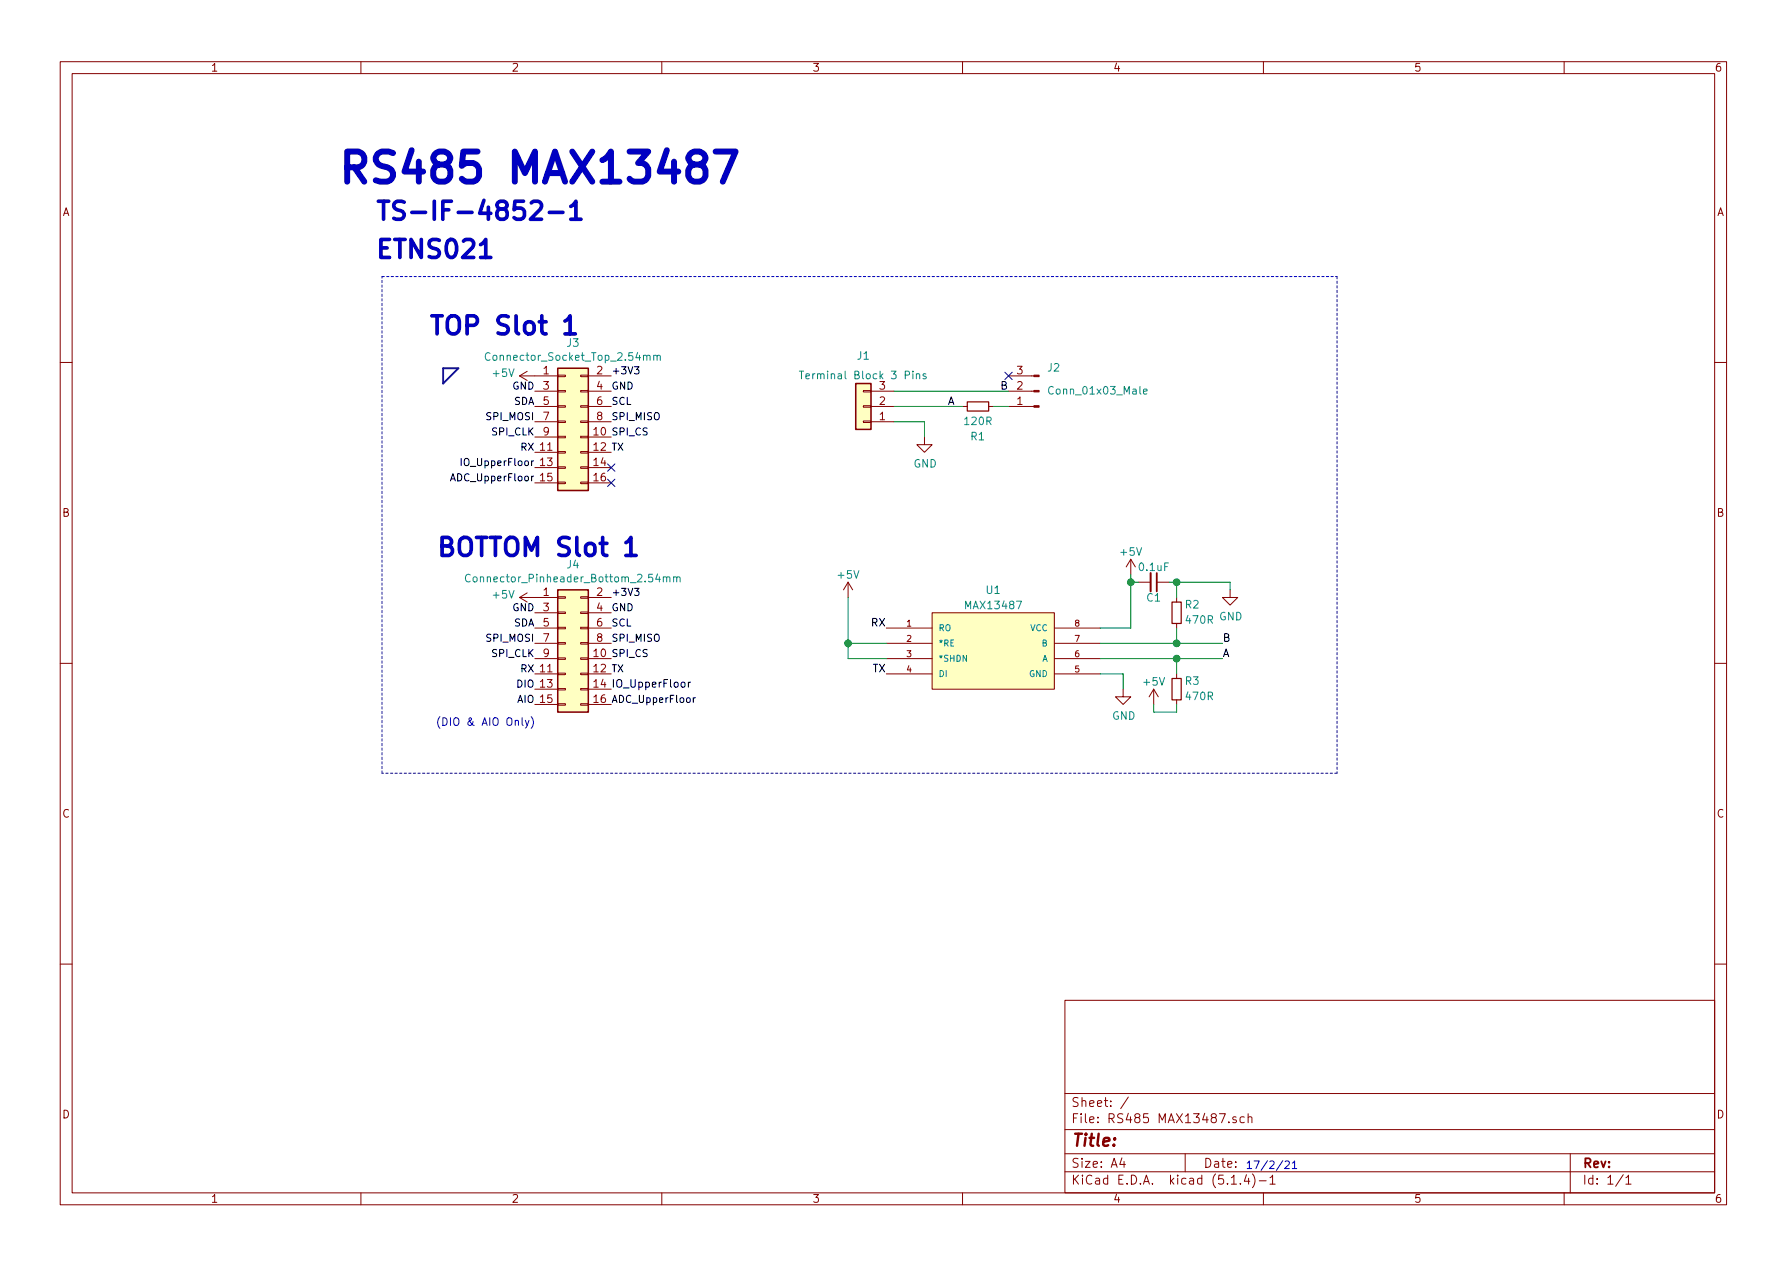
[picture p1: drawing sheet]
<svg xmlns="http://www.w3.org/2000/svg" width="297mm" height="210mm" viewBox="0 0 297 210" stroke-linecap="round" stroke-linejoin="round" font-family="sans-serif">
<g fill="none" stroke="#840000" stroke-width=".17">
<path d="M10 10.3h277v189.9h-277zM12 12.2h273v186.1h-273zM60 10.3v1.9M110 10.3v1.9M160 10.3v1.9M210 10.3v1.9M260 10.3v1.9M10 60.2h2M86.4 62.5h6.3M86.4 62.5l1.2 .7M87.6 61.7l-1.2 .8M88.9 72.6h3.8"/>
<path d="M88.9 75.2h3.8M88.9 77.7h3.8M88.9 65h3.8M88.9 67.6h3.8M88.9 70.1h3.8M92.7 75.1h1.3v.2h-1.3zM92.7 77.6h1.3v.2h-1.3zM92.7 72.5h1.3v.3h-1.3zM92.7 67.4h1.3v.3h-1.3zM92.7 64.9h1.3v.2h-1.3zM92.7 62.4h1.3v.2h-1.3zM92.7 70h1.3v.2h-1.3z"/>
<path d="M96.5 75.1h1.3v.2h-1.3zM96.5 77.6h1.3v.2h-1.3zM96.5 72.5h1.3v.3h-1.3zM96.5 67.4h1.3v.3h-1.3zM96.5 64.9h1.3v.2h-1.3zM96.5 62.4h1.3v.2h-1.3zM96.5 70h1.3v.2h-1.3zM97.8 62.5h3.8M97.8 72.6h3.8M97.8 75.2h3.8M97.8 77.7h3.8M97.8 65h3.8"/>
<path d="M97.8 67.6h3.8M97.8 70.1h3.8M143.5 64.9h1.3v.2h-1.3zM143.5 70h1.3v.2h-1.3zM143.5 67.4h1.3v.3h-1.3zM144.8 65h3.8M144.8 67.6h3.8M144.8 70.1h3.8M153.7 72.6v1.3h1.2l-1.2 1.3-1.3-1.3h1.3M160 67.6h.8M164.3 67.6h.8M167.6 62.5h4.3"/>
<path d="M167.6 65h4.3M167.6 67.6h4.3M285 60.2h2M86.4 99.3h6.3M86.4 99.3l1.2 .8M87.6 98.5l-1.2 .8M88.9 80.3h3.8M92.7 99.2h1.3v.2h-1.3zM92.7 80.1h1.3v.3h-1.3zM96.5 99.2h1.3v.2h-1.3zM96.5 80.1h1.3v.3h-1.3zM97.8 99.3h3.8"/>
<path d="M97.8 80.3h3.8M141 96.8l-.8 1.2M141 96.8v2.5M141 96.8l.7 1.2M188 93l-.8 1.2M188 93v2.5M188 93l.7 1.2M189.2 96.8h2.1M192.3 96.8h2M195.6 99.3v.8M204.5 98v1.3h1.2l-1.2 1.3-1.3-1.3h1.3M10 110.3h2"/>
<path d="M88.9 109.5h3.8M88.9 112h3.8M88.9 114.5h3.8M88.9 117.1h3.8M88.9 101.8h3.8M88.9 104.4h3.8M88.9 106.9h3.8M92.7 111.9h1.3v.2h-1.3zM92.7 114.4h1.3v.3h-1.3zM92.7 117h1.3v.2h-1.3zM92.7 109.3h1.3v.3h-1.3zM92.7 104.3h1.3v.2h-1.3z"/>
<path d="M92.7 101.7h1.3v.3h-1.3zM92.7 106.8h1.3v.3h-1.3zM96.5 111.9h1.3v.2h-1.3zM96.5 114.4h1.3v.3h-1.3zM96.5 117h1.3v.2h-1.3zM96.5 109.3h1.3v.3h-1.3zM96.5 104.3h1.3v.2h-1.3zM96.5 101.7h1.3v.3h-1.3zM96.5 106.8h1.3v.3h-1.3zM97.8 109.5h3.8M97.8 112h3.8M97.8 114.5h3.8"/>
<path d="M97.8 117.1h3.8M97.8 101.8h3.8M97.8 104.4h3.8M97.8 106.9h3.8M147.3 109.5h7.6M147.3 112h7.6M147.3 104.4h7.6M147.3 106.9h7.6M154.9 101.8h20.4v12.7h-20.4zM175.3 109.5h7.6M175.3 112h7.6M175.3 104.4h7.6"/>
<path d="M175.3 106.9h7.6M186.7 114.5v1.3h1.3l-1.3 1.3-1.3-1.3h1.3M191.8 114.5l-.8 1.3M191.8 114.5v2.6M191.8 114.5l.7 1.3M195.6 103.6v.8M195.6 112v.8M195.6 116.3v.8M285 110.3h2M10 160.2h2M177 166.3h108v32h-108zM285 160.2h2"/>
<path d="M60 198.3v1.9M110 198.3v1.9M160 198.3v1.9M177 194.8h108M177 191.8h108M177 187.8h108M177 181.8h108M186.5 192.5l-.4 1h1M186.8 193v1M187.6 182.3l-1.3 2M197 191.8v3M204.3 186.5v.1"/>
<path d="M204.7 196.8h.8M205.5 185.7l-.4-.1-.2 .2 .1 .2 .5 .2v.3h-.6M206.2 196.7v.1M206.8 185.7l-.4-.1-.3 .3 .1 .6 .2 .1 .4-.1M207.2 195.2l-.4 1.1h.9M207.5 185.7l.2-.1 .4 .1v.9M207.5 185.1v1.5M207.5 195.8v1M208.2 195.1a1.71 1.71 0 0 1 0 2.3M209.3 196.3h1.2M210 198.3v1.9M211.1 195.8l.4-.5v1.5"/>
<path d="M211.1 196.8h.9M260 198.3v1.9M261 191.8v6.5M269.8 195.2l-1.2 2M270.3 195.8l.4-.5v1.5M270.3 196.8h.8"/>
</g>
<g fill="#ffffc2" stroke="#ffffc2" stroke-width=".17">
<path d="M92.7 98h5.1v20.4h-5.1z"/>
<path d="M92.7 61.2h5.1v20.3h-5.1z"/>
<path d="M154.9 101.8h20.4v12.7h-20.4z"/>
<path d="M142.2 63.7h2.6v7.7h-2.6z"/>
</g>
<path d="M92.7 61.2h5.1v20.3h-5.1zM142.2 63.7h2.6v7.7h-2.6zM92.7 98h5.1v20.4h-5.1z" fill="none" stroke="#840000" stroke-width=".25"/>
<g fill="none" stroke="#008484" stroke-width=".17">
<path d="M81.5 58.7a.51 .51 0 0 0-.7 0 .51 .51 0 0 0-.1 .7 .46 .46 0 0 0 .2 .4 .46 .46 0 0 0 .6 0M107.5 59.2a.31 .31 0 0 1 .5-.1l.1 .8M108.7 59.2l.1-.2 .3 .1 .1 .8M108.7 59v.9M109.2 59.2a.31 .31 0 0 1 .5-.1l.1 .8M132.9 61.7h.7M133.2 61.7v1.3M152.3 62.2l.2-.1 .3 .1 .1 .8M152.3 62.1v.9M153.9 62.2a.31 .31 0 0 0-.5 .1l.1 .2h.3l.2 .2-.2 .3-.4-.1M190.1 65.1l.6-.1-.1-.3h-.4l-.1 .1v.7h.5M78.2 95.6a.51 .51 0 0 0-.7 0 .51 .51 0 0 0-.1 .6 .46 .46 0 0 0 .2 .5 .46 .46 0 0 0 .6-.1"/>
<path d="M110.3 96l.1-.1h.3l.1 .8M110.8 96.1a.31 .31 0 0 1 .5-.2l.1 .8M112 96v-.1a.31 .31 0 0 1 .5 .2v.6M112 95.9v.8M112.5 96.1l.2-.2h.3l.1 .8"/>
</g>
<path d="M160.8 66.8h3.5v1.5h-3.5zM194.8 112.8h1.5v3.5h-1.5zM194.8 100.1h1.5v3.5h-1.5z" fill="none" stroke="#840000" stroke-width=".2"/>
<path d="M191.3 95.2v3.1" fill="none" stroke="#840000" stroke-width=".33"/>
<path d="M192.3 95.2v3.1" fill="none" stroke="#840000" stroke-width=".3"/>
<g fill="#840000" stroke="#840000" stroke-width=".17">
<path d="M171.9 62.4h.8v.2h-.8z"/>
<path d="M171.9 64.9h.8v.2h-.8z"/>
<path d="M171.9 67.4h.8v.3h-.8z"/>
</g>
<path d="M63.5 46h158.7M222.2 46v82.5M63.5 128.5v-82.5M222.2 128.5h-158.7" fill="none" stroke="#0000c2" stroke-width=".17" stroke-dasharray=".4 .4"/>
<path d="M73.7 61.2h2.5l-2.5 2.5z" fill="none" stroke="#000084" stroke-width=".3"/>
<g fill="none" stroke="#008400" stroke-width=".17">
<path d="M148.6 65h19M148.6 67.6h11.4M148.6 70.1h5.1v2.5M165.1 67.6h2.5M141 99.3v10.2h6.3M188 95.5v8.9h-5.1M188 96.8h1.2M194.3 96.8h10.2v1.2M195.6 96.8v2.5M141 106.9h6.3M182.9 109.5h20.3M182.9 106.9h20.3"/>
<path d="M182.9 112h3.8v2.5M191.8 117.1v1.3h3.8v-1.3M195.6 104.4v2.5M195.6 109.5v2.5"/>
</g>
<path d="M76.7 76.2v1.2M105.5 61h.7l-.4 .4 .3 .1 .1 .1-.1 .4-.1 .1-.5-.1M105.5 97.8h.7l-.4 .4 .3 .1 .1 .2-.1 .4-.1 .1-.5-.1M114.4 113.4v.8M114.8 113.4l-.4 .2M115.2 116v.8M115.6 116l-.4 .2" fill="none" stroke="#000" stroke-width=".17"/>
<path d="M86.8 119.3v1.1l.2 .2M87.3 119.7l.3 .9M87.9 119.7l-.4 1.2-.2 .1M88.3 119.1a1.4 1.4 0 0 1 0 2M213.2 192.9l-1 1.6M213.6 193.1l.5-.1 .2 .3v.2l-.8 .7h.8M214.8 193.3l.4-.3v1.2M214.8 194.2h.7" fill="none" stroke="#0000c2" stroke-width=".17"/>
<path d="M88.3 33.7l.4-.3h.7a.8 .8 0 0 1 .5 1.3l-1.7 1.7h1.8M91.3 35.3h2.3M94.9 34.3l.2-.1 .6-.8v3M94.9 36.4h1.7M79.9 42.8h1.7M93.9 53.4l.3-.2 .6-.7v3M93.9 55.5h1.7M104 90.2l.6-.4 .3-.5v3M104 92.3h1.7" fill="none" stroke="#0000c2" stroke-width=".61"/>
<path d="M115.4 27.4a1.09 1.09 0 0 1-1-1.1 1.09 1.09 0 0 1 1-1.1h.9a1.09 1.09 0 0 1 1 1.1 1.09 1.09 0 0 1-1 1.1h-.9l-.7 .4-.3 .5v1l.5 .7a1.61 1.61 0 0 0 2.1-.3l.3-.4v-1l-.3-.5-.7-.4M118.9 25.2h3.4l-2.2 5" fill="none" stroke="#0000c2" stroke-width=".99"/>
<g fill="#008400" stroke="#008400" stroke-width=".25">
<circle cx="195.6" cy="96.8" r=".51"/>
<circle cx="195.6" cy="106.9" r=".51"/>
<circle cx="195.6" cy="109.5" r=".51"/>
<circle cx="141" cy="106.9" r=".51"/>
<circle cx="188" cy="96.8" r=".51"/>
</g>
<path d="M101 79.6l1.2 1.3M101 77.1l1.2 1.2M102.2 79.6l-1.2 1.3M102.2 77.1l-1.2 1.2M167 61.9l1.2 1.2M168.2 61.9l-1.2 1.2" fill="none" stroke="#000084" stroke-width=".17"/>
<text font-size="7" fill="#0000c2" x="55.9" y="30.4">RS485 MAX13487</text>
<g font-size="4.2" fill="#0000c2">
<text x="62.2" y="36.6">TS-IF-4852-1</text>
<text x="62.2" y="42.9">ETNS021</text>
<text x="71.1" y="55.6">TOP Slot 1</text>
<text x="72.4" y="92.5">BOTTOM Slot 1</text>
</g>
<text font-size="2.8" fill="#840000" x="178" y="190.5">Title:</text>
<g font-size="2.1" fill="#840000">
<text x="178" y="184">Sheet: /</text>
<text x="178" y="186.7">File: RS485 MAX13487.sch</text>
<text x="178" y="196.9">KiCad E.D.A. kicad (5.1.4)-1</text>
<text x="178" y="194.1">Size: A4</text>
<text x="200" y="194.1">Date:</text>
<text x="263" y="194.1">Rev:</text>
<text x="263" y="196.9">Id: 1/1</text>
</g>
<g font-size="1.8" fill="#840000">
<text x="35" y="11.9">1</text>
<text x="85" y="11.9">2</text>
<text x="135" y="11.9">3</text>
<text x="185" y="11.9">4</text>
<text x="235" y="11.9">5</text>
<text x="285" y="11.9">6</text>
<text x="10.4" y="35.9">A</text>
<text x="285.4" y="35.9">A</text>
<text x="90.3" y="62.2">1</text>
<text x="90.3" y="64.8">3</text>
<text x="99.2" y="62.2">2</text>
<text x="99.2" y="64.8">4</text>
<text x="146.2" y="64.8">3</text>
<text x="169.1" y="64.8">2</text>
<text x="169.1" y="62.2">3</text>
<text x="90.3" y="67.3">5</text>
<text x="90.3" y="69.8">7</text>
<text x="99.2" y="67.3">6</text>
<text x="99.2" y="69.8">8</text>
<text x="146.2" y="69.8">1</text>
<text x="146.2" y="67.3">2</text>
<text x="169.1" y="67.3">1</text>
<text x="89.8" y="77.5">13</text>
<text x="90.3" y="72.4">9</text>
<text x="98.7" y="77.5">14</text>
<text x="89.8" y="80">15</text>
<text x="98.7" y="80">16</text>
<text x="10.4" y="85.9">B</text>
<text x="285.4" y="85.9">B</text>
<text x="90.3" y="99.1">1</text>
<text x="90.3" y="101.6">3</text>
<text x="99.2" y="99.1">2</text>
<text x="99.2" y="101.6">4</text>
<text x="90.3" y="104.1">5</text>
<text x="90.3" y="106.7">7</text>
<text x="99.2" y="104.1">6</text>
<text x="99.2" y="106.7">8</text>
<text x="90.3" y="109.2">9</text>
<text x="10.4" y="135.9">C</text>
<text x="285.4" y="135.9">C</text>
<text x="10.4" y="185.9">D</text>
<text x="285.4" y="185.9">D</text>
<text x="35" y="199.9">1</text>
<text x="85" y="199.9">2</text>
<text x="135" y="199.9">3</text>
<text x="185" y="199.9">4</text>
<text x="235" y="199.9">5</text>
<text x="285" y="199.9">6</text>
</g>
<g font-size="1.8" fill="#008484">
<text x="81.5" y="60">Connector_Socket_Top_2.54mm</text>
<text x="94.3" y="57.7">J3</text>
<text x="142.5" y="59.8">J1</text>
<text x="82" y="62.7">+5V</text>
<text x="134.3" y="63">Terminal Block 3 Pins</text>
<text x="174.2" y="61.8">J2</text>
<text x="174.8" y="65.6">Conn_01x03_Male</text>
<text x="160.5" y="70.7">120R</text>
<text x="151.8" y="77.7">GND</text>
<text x="161.4" y="73.2">R1</text>
<text x="94.3" y="94.5">J4</text>
<text x="186.4" y="92.4">+5V</text>
<text x="189.5" y="94.9">0.1uF</text>
<text x="78.7" y="96.8">Connector_Pinheader_Bottom_2.54mm</text>
<text x="82" y="99.5">+5V</text>
<text x="139.4" y="96.2">+5V</text>
<text x="160.7" y="101.3">MAX13487</text>
<text x="164" y="98.7">U1</text>
<text x="190.7" y="100">C1</text>
<text x="197.1" y="101.1">R2</text>
<text x="197.3" y="103.7">470R</text>
<text x="202.6" y="103.1">GND</text>
<text x="190.2" y="114">+5V</text>
<text x="197.1" y="113.8">R3</text>
<text x="184.9" y="119.6">GND</text>
<text x="197.3" y="116.4">470R</text>
</g>
<g font-size="1.8">
<text x="166.4" y="64.8">B</text>
<text x="157.5" y="67.3">A</text>
<text x="98.7" y="72.4">10 SPI_CS</text>
<text x="98.7" y="74.9">12 TX</text>
<text x="144.9" y="104.1">RX</text>
<text x="203.2" y="106.7">B</text>
<text x="98.7" y="109.2">10 SPI_CS</text>
<text x="98.7" y="111.8">12 TX</text>
<text x="145.1" y="111.8">TX</text>
<text x="203.2" y="109.2">A</text>
<text x="98.7" y="114.3">14 IO_UpperFloor</text>
<text x="98.7" y="116.8">16 ADC_UpperFloor</text>
</g>
<g font-size="1.8" fill="#0000c2">
<text x="72.4" y="120.6">(DIO &amp; AIO Only)</text>
<text x="207" y="194.3">17/2/21</text>
</g>
<g font-size="1.7">
<text x="85.2" y="64.8">GND</text>
<text x="101.6" y="64.8">GND</text>
<text x="101.6" y="62.2">+3V3</text>
<text x="81.1" y="69.8">SPI_MOSI</text>
<text x="85.4" y="67.3">SDA</text>
<text x="101.6" y="67.3">SCL</text>
<text x="101.6" y="69.8">SPI_MISO</text>
<text x="77.3" y="77.5">IO_UpperFloor</text>
<text x="81.9" y="72.4">SPI_CLK</text>
<text x="86.6" y="74.9">RX 11</text>
<text x="75.4" y="80">ADC_UpperFloor</text>
<text x="85.2" y="101.6">GND</text>
<text x="101.6" y="99.1">+3V3</text>
<text x="101.6" y="101.6">GND</text>
<text x="81.1" y="106.7">SPI_MOSI</text>
<text x="85.4" y="104.1">SDA</text>
<text x="101.6" y="104.1">SCL</text>
<text x="101.6" y="106.7">SPI_MISO</text>
<text x="81.9" y="109.2">SPI_CLK</text>
<text x="86.6" y="111.8">RX 11</text>
<text x="86" y="116.8">AIO 15</text>
<text x="86" y="114.3">DIO 13</text>
</g>
<g font-size="1.4" fill="#840000">
<text x="150.7" y="104.1">1</text>
<text x="150.7" y="106.7">2</text>
<text x="178.7" y="106.7">7</text>
<text x="178.7" y="104.1">8</text>
<text x="150.7" y="109.2">3</text>
<text x="150.7" y="111.8">4</text>
<text x="178.7" y="111.8">5</text>
<text x="178.7" y="109.2">6</text>
</g>
<g font-size="1.4" fill="#008484">
<text x="156" y="104.9">RO</text>
<text x="156" y="107.4">*RE</text>
<text x="171.2" y="104.9">VCC</text>
<text x="173.2" y="107.4">B</text>
<text x="156" y="110">*SHDN</text>
<text x="156" y="112.5">DI</text>
<text x="171.1" y="112.5">GND</text>
<text x="173.2" y="110">A</text>
</g>
</svg>
